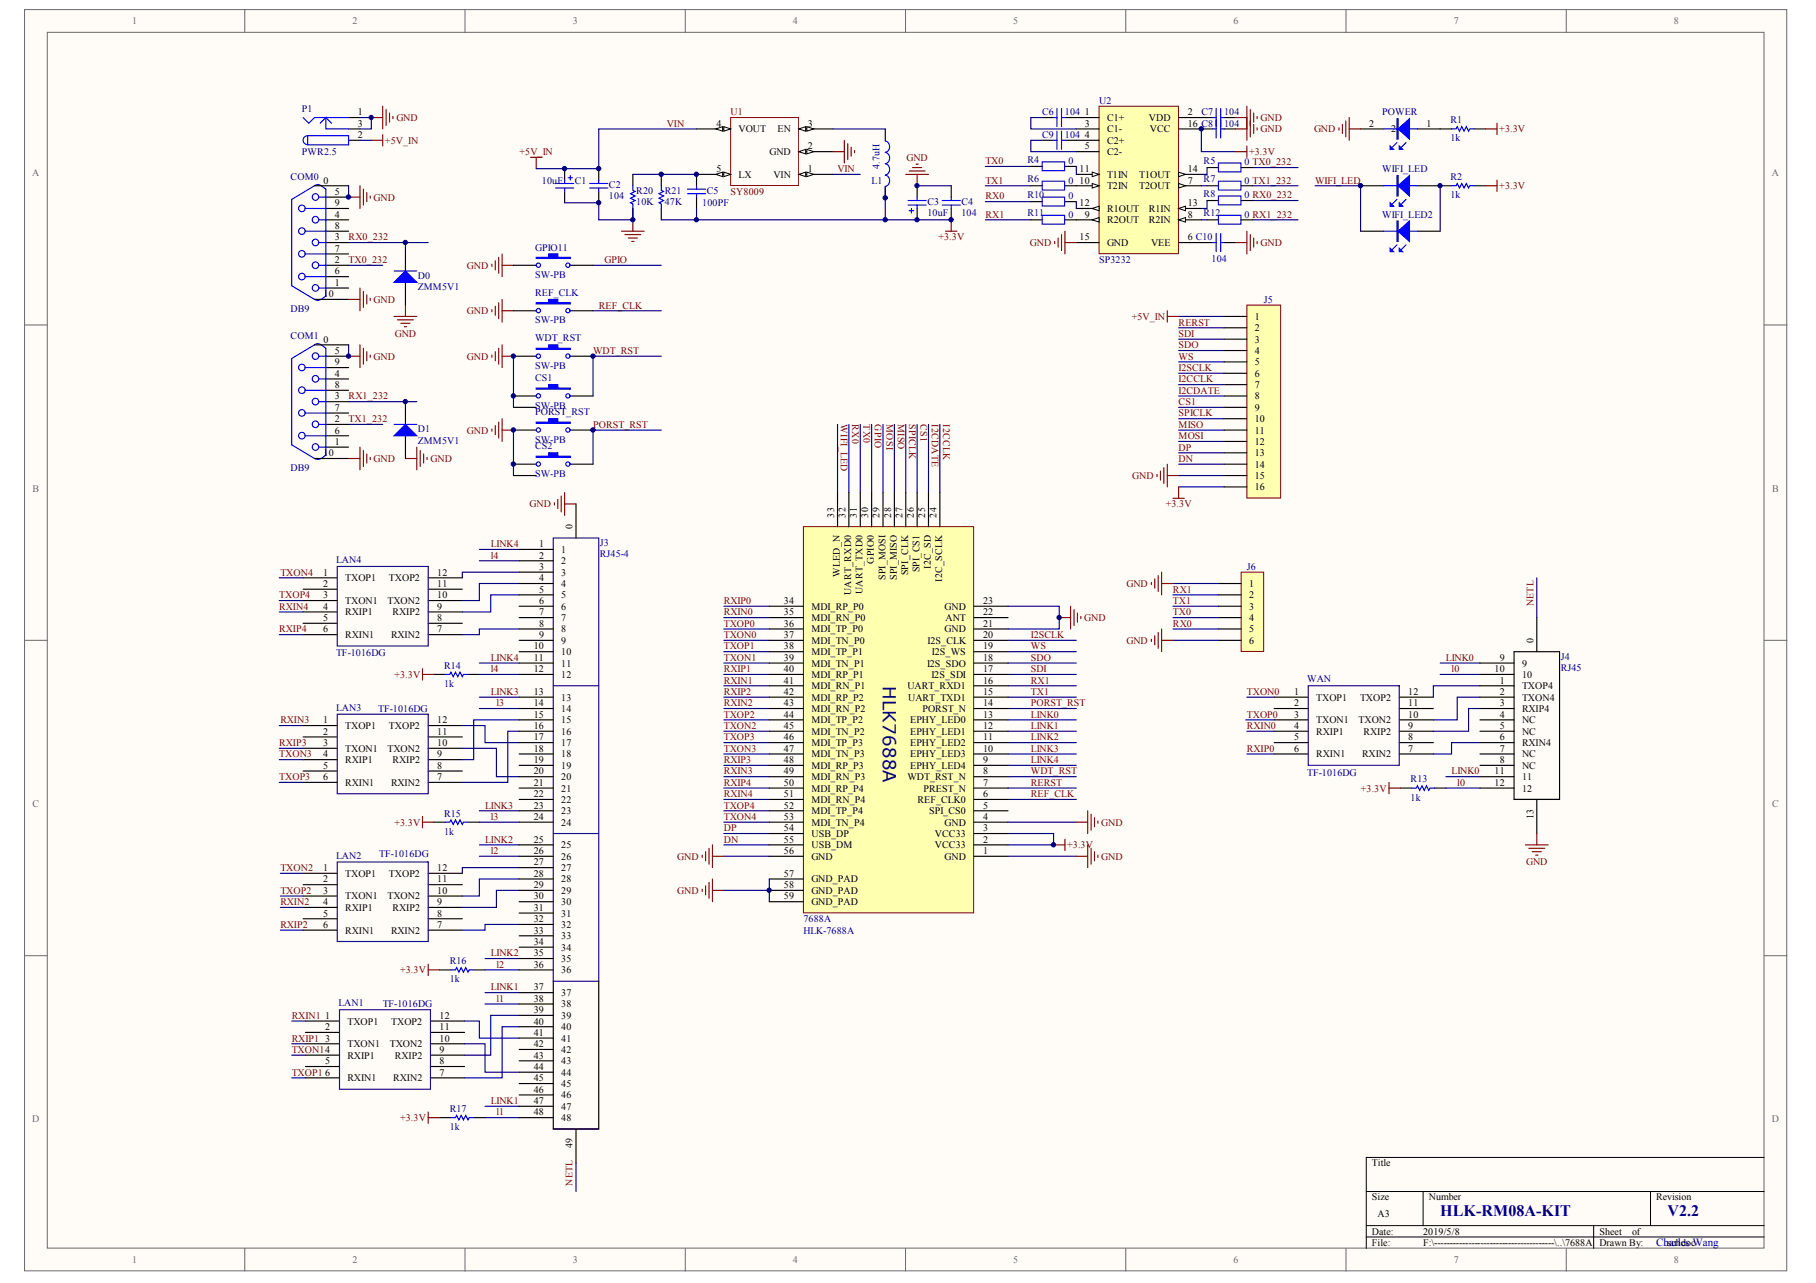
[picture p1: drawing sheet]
# Altium schematic sheet 7688A参考设计原理图.schdoc
size A3

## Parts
7688A  HLK-7688A  [7688A]
C1  10uF  [0805]
C2  104  [0603L]
C3  10uF  [0805]
C4  104  [0603L]
C5  100PF  [0603L]
C6  104  [0603]
C7  104  [0603]
C8  104  [0603]
C9  104  [0603]
C10  104  [0603]
COM0  DB9  [DB9s]
COM1  DB9  [DB9s]
CS1  SW-PB  [K5]
CS2  SW-PB  [K5]
D0  ZMM5V1  [1005D]
D1  ZMM5V1  [1005D]
GPIO11  SW-PB  [SWITCH]
J3  RJ45-4  [RJ45-4-LED]
J4  RJ45
J5  2.54*16  [HDR1X16]  (value not drawn)
J6  2.54*6  (value not drawn)
L1  4.7uH  [L322520]
LAN1  TF-1016DG  [tf-1016dg]
LAN2  TF-1016DG  [tf-1016dg]
LAN3  TF-1016DG  [tf-1016dg]
LAN4  TF-1016DG  [tf-1016dg]
P1  PWR2.5  [POWER_STK1]
PORST_RST  SW-PB  [SWITCH]
POWER  (no value)  [0603LED]
R1  value 1k  [0603]  (hidden comment: Res1)
R2  value 1k  [0603]  (hidden comment: Res1)
R4  0  [0603]
R5  0  [0603]
R6  0  [0603]
R7  0  [0603]
R8  0  [0603]
R10  0  [0603]
R11  0  [0603]
R12  0  [0603]
R13  value 1k  [0603]  (hidden comment: Res1)
R14  value 1k  [0603]  (hidden comment: Res1)
R15  value 1k  [0603]  (hidden comment: Res1)
R16  value 1k  [0603]  (hidden comment: Res1)
R17  value 1k  [0603]  (hidden comment: Res1)
R20  value 10K  [0603L]  (hidden comment: Res1)
R21  value 47K  [0603L]  (hidden comment: Res1)
REF_CLK  SW-PB  [SWITCH]
U1  SY8009  [SOT-25]
U2  SP3232  [MAX3232]
WAN  TF-1016DG  [tf-1016dg]
WDT_RST  SW-PB  [SWITCH]
WIFI_LED  (no value)  [0603LED]
WIFI_LED2  (no value)  [LED0.2]

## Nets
+3.3V: 7688A.2(VCC33) 7688A.3(VCC33) C3.1 C4.1 C5.1 C8.1 J5.16 L1.2 R1.2 R2.2 R13.2 R14.2 R15.2 R16.2 R17.2 R21.2 U2.16(VCC)
GND: 7688A.1(GND) 7688A.4(GND) 7688A.21(GND) 7688A.23(GND) 7688A.56(GND) 7688A.57(GND_PAD) 7688A.58(GND_PAD) 7688A.59(GND_PAD) C1.2 C2.2 C3.2 C4.2 C7.2 C8.2 C10.1 COM0.0 COM0.5 COM0.10 COM1.0 COM1.5 COM1.10 CS1.1 CS1.3 CS2.1 CS2.3 D0.1(A) D1.1(A) GPIO11.1 J3.0 J4.13 J5.15 J6.1 J6.6 P1.1 P1.3 PORST_RST.1 POWER.2 R20.1 REF_CLK.1 U1.2(GND) U2.15(GND) WDT_RST.1
VIN: C1.1 C2.1 J5.1 P1.2 U1.1(VIN) U1.4(VOUT)  [also labelled +5V_IN]
CS1: 7688A.26(SPI_CS1) J5.9
DN: 7688A.55(USB_DM) J5.14
DP: 7688A.54(USB_DP) J5.13
GPIO: 7688A.30(GPIO0) GPIO11.2
I2CCLK: 7688A.24(I2C_SCLK) J5.7
I2CDATE: 7688A.25(I2C_SD) J5.8
I2SCLK: 7688A.20(I2S_CLK) J5.6
l0: J4.10 J4.12 R13.1
l1: J3.38 J3.48 R17.1
l2: J3.26 J3.36 R16.1
l3: J3.14 J3.24 R15.1
l4: J3.2 J3.12 R14.1
LINK0: 7688A.13(EPHY_LED0) J4.9 J4.11
LINK1: 7688A.12(EPHY_LED1) J3.37 J3.47
LINK2: 7688A.11(EPHY_LED2) J3.25 J3.35
LINK3: 7688A.10(EPHY_LED3) J3.13 J3.23
LINK4: 7688A.9(EPHY_LED4) J3.1 J3.11
MISO: 7688A.28(SPI_MISO) J5.11
MOSI: 7688A.29(SPI_MOSI) J5.12
NETL: J3.49 J4.0
PORST_RST: 7688A.14(PORST_N) CS2.2 PORST_RST.2
REF_CLK: 7688A.6(REF_CLK0) REF_CLK.2
RERST: 7688A.7(PREST_N) J5.2
RX0: 7688A.32(UART_RXD0) J6.5 R10.1
RX0_232: COM0.3 D0.2(K) R8.2
RX1: 7688A.16(UART_RXD1) J6.2 R11.1
RX1_232: COM1.3 D1.2(K) R12.2
RXIN0: 7688A.35(MDI_RN_P0) WAN.4(RXIP1)
RXIN1: 7688A.41(MDI_RN_P1) LAN1.1(TXOP1)
RXIN2: 7688A.43(MDI_RN_P2) LAN2.4(RXIP1)
RXIN3: 7688A.49(MDI_RN_P3) LAN3.1(TXOP1)
RXIN4: 7688A.51(MDI_RN_P4) LAN4.4(RXIP1)
RXIP0: 7688A.34(MDI_RP_P0) WAN.6(RXIN1)
RXIP1: 7688A.40(MDI_RP_P1) LAN1.3(TXON1)
RXIP2: 7688A.42(MDI_RP_P2) LAN2.6(RXIN1)
RXIP3: 7688A.48(MDI_RP_P3) LAN3.3(TXON1)
RXIP4: 7688A.50(MDI_RP_P4) LAN4.6(RXIN1)
SDI: 7688A.17(I2S_SDI) J5.3
SDO: 7688A.18(I2S_SDO) J5.4
SPICLK: 7688A.27(SPI_CLK) J5.10
TX0: 7688A.31(UART_TXD0) J6.4 R4.1
TX0_232: COM0.2 R5.2
TX1: 7688A.15(UART_TXD1) J6.3 R6.1
TX1_232: COM1.2 R7.2
TXON0: 7688A.37(MDI_TN_P0) WAN.1(TXOP1)
TXON1: 7688A.39(MDI_TN_P1) LAN1.4(RXIP1)
TXON2: 7688A.45(MDI_TN_P2) LAN2.1(TXOP1)
TXON3: 7688A.47(MDI_TN_P3) LAN3.4(RXIP1)
TXON4: 7688A.53(MDI_TN_P4) LAN4.1(TXOP1)
TXOP0: 7688A.36(MDI_TP_P0) WAN.3(TXON1)
TXOP1: 7688A.38(MDI_TP_P1) LAN1.6(RXIN1)
TXOP2: 7688A.44(MDI_TP_P2) LAN2.3(TXON1)
TXOP3: 7688A.46(MDI_TP_P3) LAN3.6(RXIN1)
TXOP4: 7688A.52(MDI_TP_P4) LAN4.3(TXON1)
WDT_RST: 7688A.8(WDT_RST_N) CS1.2 WDT_RST.2
WIFI_LED: 7688A.33(WLED_N) WIFI_LED.2 WIFI_LED2.2
WS: 7688A.19(I2S_WS) J5.5
NetC5_2: C5.2 R20.2 R21.1 U1.5(LX)
NetC6_1: C6.1 U2.3(C1-)
NetC6_2: C6.2 U2.1(C1+)
NetC7_1: C7.1 U2.2(VDD)
NetC9_1: C9.1 U2.5(C2-)
NetC9_2: C9.2 U2.4(C2+)
NetC10_2: C10.2 U2.6(VEE)
NetJ3_3: J3.3 LAN4.12(TXOP2)
NetJ3_4: J3.4 LAN4.10(TXON2)
NetJ3_5: J3.5 LAN4.9(RXIP2)
NetJ3_8: J3.8 LAN4.7(RXIN2)
NetJ3_15: J3.15 LAN3.9(RXIP2)
NetJ3_16: J3.16 LAN3.7(RXIN2)
NetJ3_17: J3.17 LAN3.12(TXOP2)
NetJ3_20: J3.20 LAN3.10(TXON2)
NetJ3_27: J3.27 LAN2.12(TXOP2)
NetJ3_28: J3.28 LAN2.10(TXON2)
NetJ3_29: J3.29 LAN2.9(RXIP2)
NetJ3_32: J3.32 LAN2.7(RXIN2)
NetJ3_39: J3.39 LAN1.9(RXIP2)
NetJ3_40: J3.40 LAN1.7(RXIN2)
NetJ3_41: J3.41 LAN1.12(TXOP2)
NetJ3_44: J3.44 LAN1.10(TXON2)
NetJ4_1: J4.1(TXOP4) WAN.12(TXOP2)
NetJ4_2: J4.2(TXON4) WAN.10(TXON2)
NetJ4_3: J4.3(RXIP4) WAN.9(RXIP2)
NetJ4_6: J4.6(RXIN4) WAN.7(RXIN2)
NetL1_1: L1.1 U1.3(EN)
NetPOWER_1: POWER.1 R1.1
NetR2_1: R2.1 WIFI_LED.1 WIFI_LED2.1
NetR4_2: R4.2 U2.11(T1IN)
NetR5_1: R5.1 U2.14(T1OUT)
NetR6_2: R6.2 U2.10(T2IN)
NetR7_1: R7.1 U2.7(T2OUT)
NetR8_1: R8.1 U2.13(R1IN)
NetR10_2: R10.2 U2.12(R1OUT)
NetR11_2: R11.2 U2.9(R2OUT)
NetR12_1: R12.1 U2.8(R2IN)

Not connected (* = marked no-connect by the designer): 7688A 5(SPI_CS0) 22(ANT); COM0 1 4 6 7 8 9; COM1 1 4 6 7 8 9; J3 6 7 9 10 18 19 21 22 30 31 33 34 42 43 45 46; J4 4(NC) 5(NC) 7(NC) 8(NC); LAN1 2 5 8 11; LAN2 2 5 8 11; LAN3 2 5 8 11; LAN4 2 5 8 11; WAN 2 5 8 11

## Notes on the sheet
- 深圳市海凌科电子有限公司
- HLK-RM08A-KIT
- V2.2
- Charles Wang
